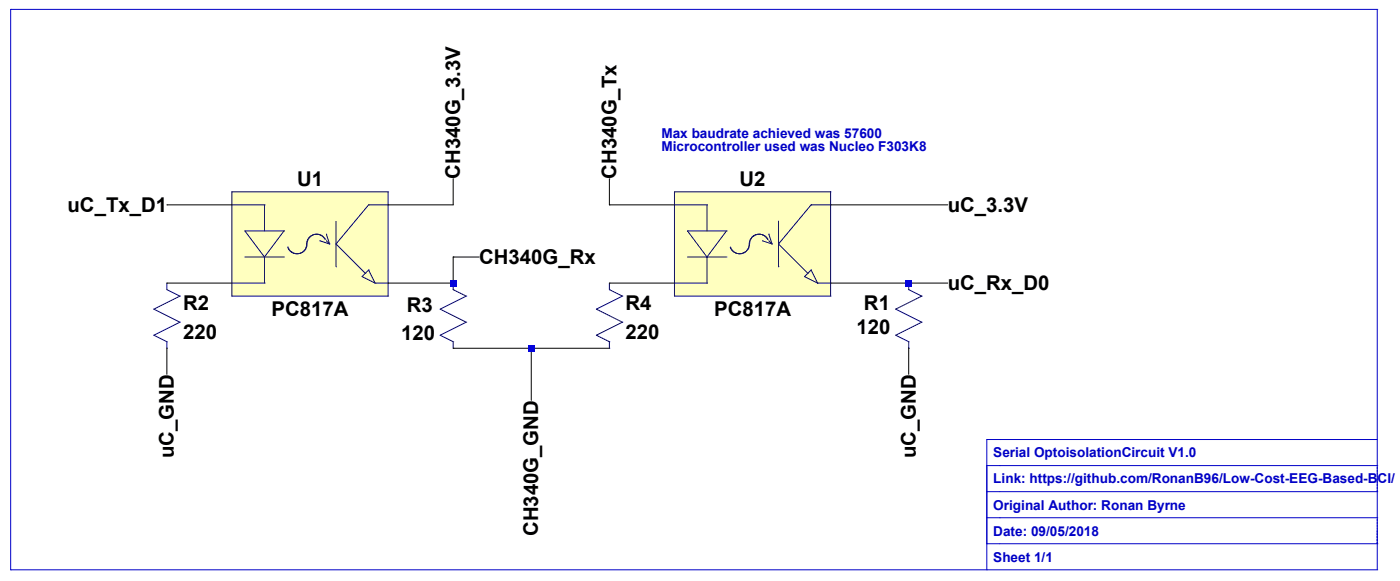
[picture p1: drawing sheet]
Version 4
SHEET 1 1344 680
WIRE -112 96 -192 96
WIRE 160 96 160 64
WIRE 160 96 80 96
WIRE 352 96 352 64
WIRE 432 96 352 96
WIRE 768 96 624 96
WIRE 192 160 160 160
WIRE -112 192 -192 192
WIRE 160 192 160 160
WIRE 160 192 80 192
WIRE 432 192 352 192
WIRE 720 192 624 192
WIRE 768 192 720 192
WIRE 256 272 160 272
WIRE 352 272 256 272
WIRE -192 304 -192 272
WIRE 720 304 720 272
WIRE 256 336 256 272
FLAG -192 96 uC_Tx_D1
FLAG -192 304 uC_GND
FLAG 720 304 uC_GND
FLAG 256 336 CH340G_GND
FLAG 160 64 CH340G_3.3V
FLAG 352 64 CH340G_Tx
FLAG 768 192 uC_Rx_D0
FLAG 768 96 uC_3.3V
FLAG 192 160 CH340G_Rx
SYMBOL res 704 176 R0
WINDOW 0 -39 40 Left 2
WINDOW 3 -48 70 Left 2
SYMATTR InstName R1
SYMATTR Value 120
SYMBOL res -208 176 R0
SYMATTR InstName R2
SYMATTR Value 220
SYMBOL res 144 176 R0
WINDOW 0 -41 43 Left 2
WINDOW 3 -48 77 Left 2
SYMATTR InstName R3
SYMATTR Value 120
SYMBOL res 336 176 R0
SYMATTR InstName R4
SYMATTR Value 220
SYMBOL Optos\\PC817A -16 144 R0
SYMATTR InstName U1
SYMBOL Optos\\PC817A 528 144 R0
SYMATTR InstName U2
TEXT 824 464 Left 1 ;Original Author: Ronan Byrne
TEXT 824 432 Left 1 ;Link: https://github.com/RonanB96/Low-Cost-EEG-Based-BCI/
TEXT 824 496 Left 1 ;Date: 09/05/2018
TEXT 824 528 Left 1 ;Sheet 1/1
TEXT 824 400 Left 1 ;Serial OptoisolationCircuit V1.0
TEXT 416 8 Left 1 ;Max baudrate achieved was 57600
TEXT 416 24 Left 1 ;Microcontroller used was Nucleo F303K8
LINE Normal 1296 496 1296 512 2
LINE Normal 816 416 816 544
LINE Normal 1296 416 832 416
LINE Normal 1296 448 1296 416 2
LINE Normal 832 448 1296 448
LINE Normal 1296 480 832 480
LINE Normal 1296 512 1296 480 2
LINE Normal 832 512 1296 512
LINE Normal 1296 384 832 384
LINE Normal 816 384 816 512
LINE Normal 832 384 816 384
LINE Normal 832 416 816 416
LINE Normal 832 448 816 448
LINE Normal 832 480 816 480
LINE Normal 832 512 816 512
RECTANGLE Normal 1296 544 -384 -144
